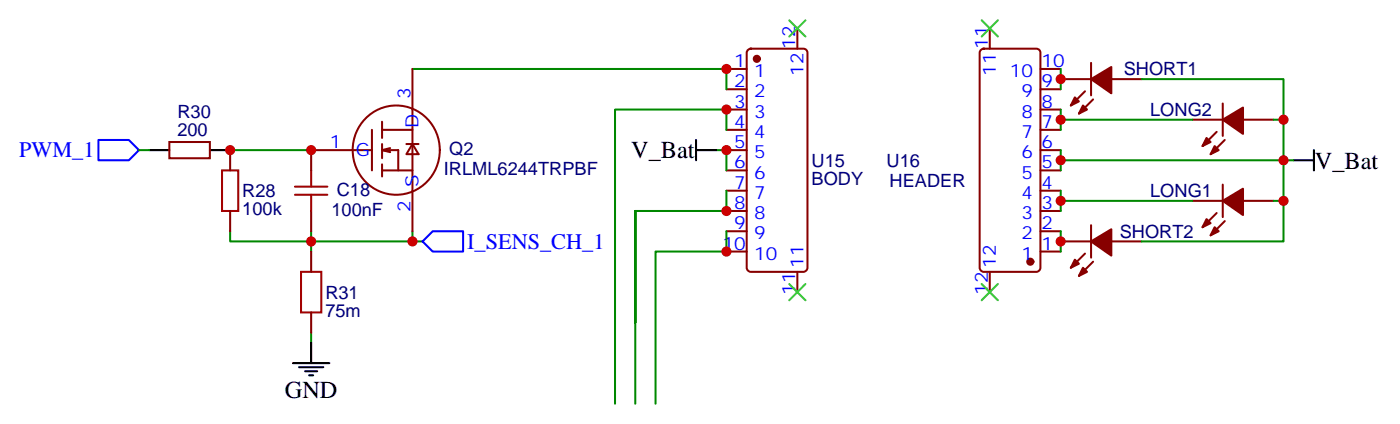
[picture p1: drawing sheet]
<svg xmlns="http://www.w3.org/2000/svg" width="244mm" height="74mm" viewBox="0 0 244 74" stroke-linecap="round" stroke-linejoin="round" font-family="sans-serif">
<g fill="none" stroke="#008700" stroke-width=".35">
<path d="M71.8 12h54.7v3.5M184.7 12v3.5M184.7 19.1v3.5M198.8 13.8h24.7v7M24.2 26.1h1.8M40.1 26.1h14.1M124.7 26.1h1.8v3.5M126.5 33.2v3.5h-15.9v33.5M126.5 22.6v-3.5h-19.4v51.1M184.7 26.1v3.5M184.7 33.2v3.5M184.7 20.8h22.9"/>
<path d="M184.7 34.9h22.9M221.8 20.8h1.7v7.1h-38.8M221.8 34.9h1.7M225.3 27.9h-1.8v14.1h-24.7M40.1 40.2v1.8h31.7M54.2 40.2v3.5M54.2 57.9v1.7M71.8 40.2v1.8h1.8M126.5 40.2v3.5h-12.3v26.5M184.7 40.2v3.5"/>
</g>
<path d="M38.7 29.6h2.8v7.1h-2.8zM51.4 33.9h5.6M51.4 32.5h5.6M54.2 29.6v2.9M54.2 33.9v2.8M52.4 47.3h3.6v7h-3.6z" fill="none" stroke="#a10000" stroke-width=".35"/>
<g fill="none" stroke="#870000" stroke-width=".35">
<path d="M71.8 12v28.2M126.5 12h3.5M126.5 15.5h3.5M126.5 19.1h3.5M130.3 8.7l.4-.2h9.2a.71 .71 0 0 1 .7 .7v37.4a.76 .76 0 0 1-.7 .7h-9.2a.76 .76 0 0 1-.7-.7v-37.4zM138.9 4.9v3.6M170.8 8.7l.5-.2h9.2a.71 .71 0 0 1 .7 .7v37.4a.76 .76 0 0 1-.7 .7h-9.2a.76 .76 0 0 1-.7-.7v-37.4zM172.4 4.9v3.6M181.2 12h3.5M181.2 15.5h3.5M181.2 19.1h3.5M184.7 13.8h5.3"/>
<path d="M188.9 15.9l-2.4 2.4M190 10.9v5.7M190.4 17.3l-2.5 2.5M193.5 13.8h5.3M212.9 18v5.6M29.5 24.7h7v2.8h-7zM40.1 26.1v3.5M40.1 36.7v3.5M54.2 36.7v3.5M61.2 26.1h-7v3.5M61.6 26.1h3.2M64 20.2a7.7 7.7 0 0 1 10.1 .1 7.7 7.7 0 0 1 1.3 10 7.6 7.6 0 0 1-9.7 2.8 7.6 7.6 0 0 1-4-9.2 7.8 7.8 0 0 1 2.3-3.7z"/>
<path d="M64.8 22.6v7M66.5 22.6h5.3M66.5 29.6h5.3M66.5 21.2v2.8M66.5 25v2.5M66.5 28.6v2.1M67.9 26.5l-1.4-.4h2.9v3.5M67.9 25.8l-1.4 .3M70.8 25h2.1M71.8 25l1.1 1.8h-2.1zM126.5 22.6h3.5M126.5 26.1h3.5"/>
<path d="M126.5 29.6h3.5M126.5 33.2h3.5M126.5 36.7h3.5M181.2 22.6h3.5M181.2 26.1h3.5M181.2 29.6h3.5M181.2 33.2h3.5M181.2 36.7h3.5M190 39.2v5.6M207.6 20.8h5.3M207.6 34.9h5.3M211.9 22.9l-2.5 2.5"/>
<path d="M211.9 37l-2.5 2.5M212.9 32.1v5.6M213.3 24.3l-2.5 2.5M213.3 38.5l-2.5 2.4M216.5 20.8h5.3M216.5 34.9h5.3M54.2 43.7v3.6M54.2 54.3v3.6M126.5 40.2h3.5M126.5 43.7h3.5M138.9 47.3v3.5M172.4 47.3v3.5"/>
<path d="M181.2 40.2h3.5M181.2 43.7h3.5M184.7 42h5.3M188.9 44.1l-2.4 2.5M190.4 45.5l-2.5 2.5M193.5 42h5.3"/>
</g>
<path d="M26 26.1h3.5M36.5 26.1h3.6M121.2 26.1h3.5M121.2 24.3v3.6M225.3 27.9h3.5M228.8 26.1v3.5M54.2 59.6v3.5M51 63.1h6.4M52.1 63.9h4.2M53.1 64.6h2.1M53.8 65.3h.7" fill="none" stroke="#000" stroke-width=".35"/>
<path d="M17.1 24.3h5.3l1.8 1.8-1.8 1.8h-5.3zM73.6 42l1.8-1.8h5.2v3.5h-5.2z" fill="none" stroke="#00f" stroke-width=".35"/>
<g fill="#870000" stroke="#870000" stroke-width=".35">
<path d="M190 13.8l3.5-2.2v4.6z"/>
<path d="M188.6 18.3l.7 .8-1.4 .7z"/>
<path d="M187.2 16.9l.7 .7-1.4 .7z"/>
<path d="M212.9 20.8l3.6-2.1v4.6z"/>
<path d="M211.5 25.4l.7 .7-1.4 .7z"/>
<path d="M210.1 24l.7 .7-1.4 .7z"/>
<path d="M212.9 34.9l3.6-2.1v4.6z"/>
<path d="M211.5 39.5l.7 .7-1.4 .7z"/>
<path d="M210.1 38.1l.7 .7-1.4 .7z"/>
<path d="M190 42l3.5-2.1v4.6z"/>
<path d="M188.6 46.6l.7 .7-1.4 .7z"/>
<path d="M187.2 45.2l.7 .7-1.4 .7z"/>
<circle cx="131.8" cy="10.2" r=".53"/>
<circle cx="179.4" cy="45.5" r=".53"/>
</g>
<path d="M137.4 3.5l2.9 2.9M140.3 3.5l-2.9 2.9M171 3.5l2.8 2.9M173.8 3.5l-2.8 2.9M137.4 49.4l2.9 2.8M140.3 49.4l-2.9 2.8M171 49.4l2.8 2.8M173.8 49.4l-2.8 2.8" fill="none" stroke="#3c3" stroke-width=".35"/>
<g fill="#c00">
<circle cx="40.1" cy="26.1" r=".88"/>
<circle cx="71.8" cy="42" r=".88"/>
<circle cx="54.2" cy="42" r=".88"/>
<circle cx="126.5" cy="43.7" r=".88"/>
<circle cx="126.5" cy="26.1" r=".88"/>
<circle cx="126.5" cy="19" r=".88"/>
<circle cx="126.5" cy="12" r=".88"/>
<circle cx="54.2" cy="26.1" r=".88"/>
<circle cx="126.5" cy="36.7" r=".88"/>
<circle cx="184.7" cy="42" r=".88"/>
<circle cx="184.7" cy="13.8" r=".88"/>
<circle cx="184.7" cy="20.8" r=".88"/>
<circle cx="184.7" cy="34.9" r=".88"/>
<circle cx="223.5" cy="27.9" r=".88"/>
<circle cx="223.5" cy="34.9" r=".88"/>
<circle cx="223.5" cy="20.8" r=".88"/>
<circle cx="184.7" cy="27.9" r=".88"/>
</g>
<g font-size="4.2">
<text x="109.9" y="27.5">V_Bat</text>
<text x="229" y="29.3">V_Bat</text>
<text x="49.6" y="69.2">GND</text>
</g>
<g font-size="3.9" fill="#00f">
<text x="3.3" y="27.4">PWM_1</text>
<text x="81.4" y="43.2">I_SENS_CH_1</text>
</g>
<g font-size="3.2" fill="#00f">
<text x="127.8" y="11.6">1</text>
<text x="138.5" y="8.5" transform="rotate(-90 138.5 8.5)">12</text>
<text x="172" y="8.5" transform="rotate(-90 172 8.5)">11</text>
<text x="181.4" y="11.6">10</text>
<text x="71.5" y="17.3" transform="rotate(-90 71.5 17.3)">3</text>
<text x="127.8" y="15.2">2</text>
<text x="131.3" y="13.4">1</text>
<text x="131.3" y="16.9">2</text>
<text x="139.9" y="13.2" transform="rotate(-90 139.9 13.2)">12</text>
<text x="173.4" y="13.2" transform="rotate(-90 173.4 13.2)">11</text>
<text x="175.8" y="13.4">10</text>
<text x="177.9" y="16.9">9</text>
<text x="181.4" y="15.2">9</text>
<text x="72.9" y="22.2" transform="rotate(-90 72.9 22.2)">D</text>
<text x="127.8" y="18.7">3</text>
<text x="127.8" y="22.2">4</text>
<text x="131.3" y="20.5">3</text>
<text x="131.3" y="24">4</text>
<text x="177.9" y="24">7</text>
<text x="177.9" y="20.5">8</text>
<text x="181.4" y="22.2">7</text>
<text x="181.4" y="18.7">8</text>
<text x="57.5" y="25.8">1</text>
<text x="61.9" y="27.2">G</text>
<text x="127.8" y="25.8">5</text>
<text x="127.8" y="29.3">6</text>
<text x="131.3" y="27.5">5</text>
<text x="177.9" y="27.5">6</text>
<text x="181.4" y="29.3">5</text>
<text x="181.4" y="25.8">6</text>
<text x="72.9" y="32.5" transform="rotate(-90 72.9 32.5)">S</text>
<text x="127.8" y="32.8">7</text>
<text x="131.3" y="31">6</text>
<text x="131.3" y="34.6">7</text>
<text x="177.9" y="34.6">4</text>
<text x="177.9" y="31">5</text>
<text x="181.4" y="32.8">4</text>
<text x="71.5" y="36.9" transform="rotate(-90 71.5 36.9)">2</text>
<text x="127.8" y="36.3">8</text>
<text x="127.8" y="39.9">9</text>
<text x="131.3" y="38.1">8</text>
<text x="131.3" y="41.6">9</text>
<text x="177.9" y="41.6">2</text>
<text x="177.9" y="38.1">3</text>
<text x="181.4" y="39.9">2</text>
<text x="181.4" y="36.3">3</text>
<text x="125.8" y="43.4">10</text>
<text x="131.3" y="45.2">10</text>
<text x="139.9" y="46.6" transform="rotate(-90 139.9 46.6)">11</text>
<text x="173.4" y="46.6" transform="rotate(-90 173.4 46.6)">12</text>
<text x="177.9" y="45.2">1</text>
<text x="181.4" y="43.4">1</text>
<text x="138.5" y="51.3" transform="rotate(-90 138.5 51.3)">11</text>
<text x="172" y="51.3" transform="rotate(-90 172 51.3)">12</text>
</g>
<g font-size="3.2" fill="#000080">
<text x="195.7" y="13.1">SHORT1</text>
<text x="30.9" y="23.6">200</text>
<text x="30.9" y="20.5">R30</text>
<text x="200.3" y="20.2">LONG2</text>
<text x="78.2" y="27">Q2</text>
<text x="141.3" y="29">U15</text>
<text x="154.4" y="29">U16</text>
<text x="42.2" y="34.3">R28</text>
<text x="58.6" y="34.1">C18</text>
<text x="77.3" y="30.4">IRLML6244TRPBF</text>
<text x="141.3" y="32.2">BODY</text>
<text x="154.9" y="32.6">HEADER</text>
<text x="200.3" y="34.3">LONG1</text>
<text x="42.2" y="37.5">100k</text>
<text x="57.7" y="37.5">100nF</text>
<text x="195" y="41.4">SHORT2</text>
<text x="56.7" y="51.9">R31</text>
<text x="56.7" y="55.1">75m</text>
</g>
</svg>
